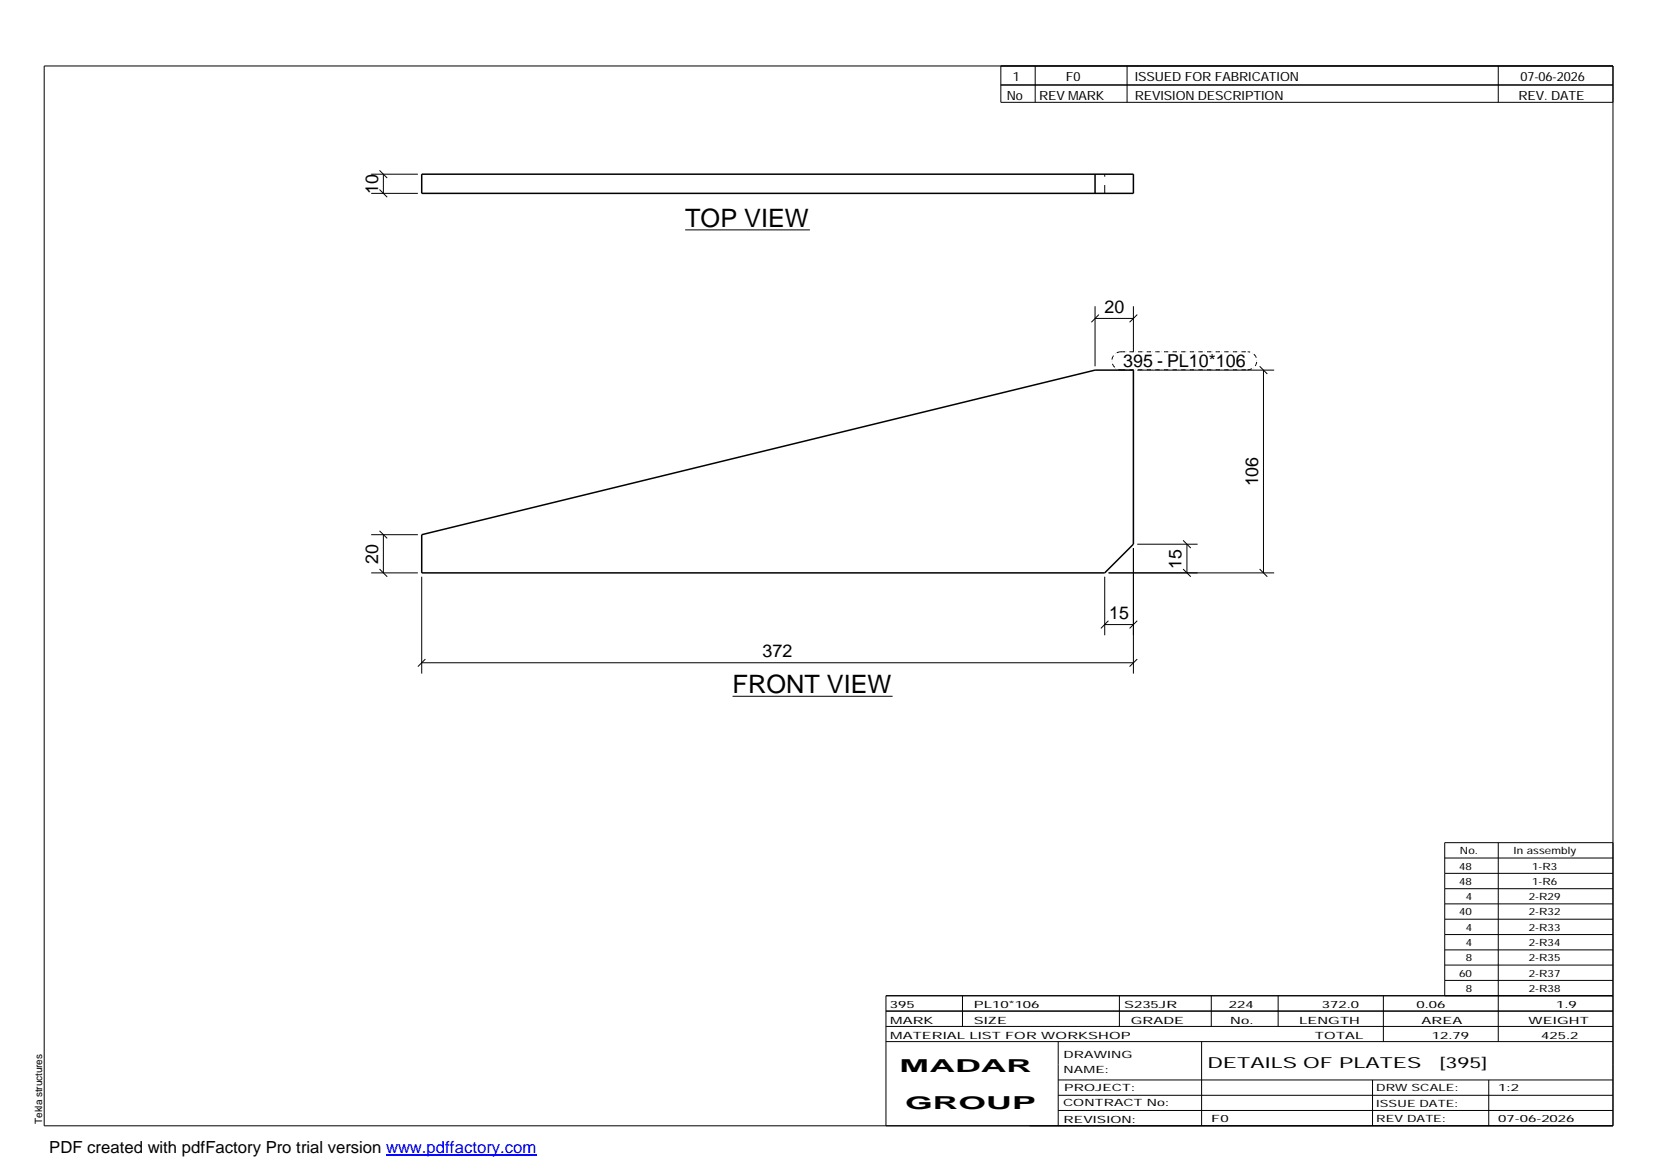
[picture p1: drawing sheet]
<svg xmlns="http://www.w3.org/2000/svg" width="420mm" height="297mm" viewBox="0 0 420 297" stroke-linecap="round" stroke-linejoin="round" font-family="sans-serif">
<path d="M107.1 44.2h180.6v4.9h-180.6zM278 44.2v4.9M107.1 135.7l170.9-41.7h9.7v44.2l-7.2 7.2h-173.4z" fill="none" stroke="#000" stroke-width=".38"/>
<path d="M280.5 49.1v-4.9" fill="none" stroke="#000" stroke-width=".25" stroke-dasharray="2.1 2.1" stroke-linecap="butt"/>
<g fill="none" stroke="#000" stroke-width=".25">
<path d="M11.2 16.7h398.3v269.1h-398.3zM254.1 16.7v9.3h155.4M262.8 16.7v9.3M286.1 16.7v9.3M380.4 16.7v9.3M254.1 21.6h155.4M94.2 49.1h11.9M94.2 44.2h11.9M96.4 48.1l1.9 2M96.4 43.3l1.9 1.9M97.3 44.2v4.9M173.9 58.4h31.7"/>
<path d="M278 77.8v15.2M279 79.9l-1.9 1.9M287.7 77.8v11.5M288.7 79.9l-1.9 1.9M278 80.8h9.7M288.7 94h34.8M319.8 93l1.9 1.9M320.8 94v51.4M94.2 135.7h11.9M96.4 134.8l1.9 1.9M97.3 135.7v9.7M287.7 139.1v31.9"/>
<path d="M288.7 138.2h15.3M300.4 137.2l1.9 1.9M301.3 138.2v7.2M94.2 145.4h11.9M96.4 144.5l1.9 1.9M107.1 146.4v24.6M280.5 158.6h7.2M280.5 146.4v14.9M281.4 157.6l-1.9 1.9M281.4 145.4h42.1M288.7 157.6l-1.9 1.9M300.4 144.5l1.9 1.9"/>
<path d="M319.8 144.5l1.9 1.9M107.1 168.3h180.6M108 167.3l-1.9 1.9M186 176.8h40.6M288.7 167.3l-1.9 1.9M366.8 217.8h42.7M380.4 213.9v50.5M409.5 213.9h-42.7v38.9M366.8 221.7h42.7M366.8 225.6h42.7M366.8 229.5h42.7M366.8 233.4h42.7"/>
<path d="M366.8 237.3h42.7M224.9 256.7h184.6M244.3 252.8v7.8M284.2 252.8v7.8M307.5 252.8v7.8M324.5 252.8v7.8M351.2 252.8v11.6M366.8 241.2h42.7M366.8 245h42.7M366.8 248.9h42.7M409.5 252.8h-184.6v33M224.9 264.4h184.6"/>
<path d="M224.9 260.6h184.6M268.6 264.4v21.4M268.6 274.2h140.9M268.6 278.1h140.9M305.1 264.4v21.4M348.4 274.2v11.6M378 274.2v11.6M268.6 281.9h140.9"/>
</g>
<path d="M284.6 93.9h32.2M284.6 89.3h32.2M284.6 89.3a2.29 2.29 0 0 0-2.3 2.3 2.29 2.29 0 0 0 2.3 2.3M316.8 93.9a2.29 2.29 0 0 0 2.3-2.3 2.29 2.29 0 0 0-2.3-2.3" fill="none" stroke="#000" stroke-width=".25" stroke-dasharray=".4 0 .7 .4 0 .7" stroke-linecap="butt"/>
<path d="M98 293.3h38.2" fill="none" stroke="#00f" stroke-width=".3"/>
<g font-size="6.4">
<text x="173.9" y="57.6">TOP VIEW</text>
<text x="186" y="176.1">FRONT VIEW</text>
</g>
<g font-size="4.5">
<text x="96" y="49.2" transform="rotate(-90 96 49.2)">10</text>
<text x="280.4" y="79.4">20</text>
<text x="285.2" y="93.3">395 - PL10*106</text>
<text x="319.4" y="123.5" transform="rotate(-90 319.4 123.5)">106</text>
<text x="96" y="143.1" transform="rotate(-90 96 143.1)">20</text>
<text x="300" y="144.3" transform="rotate(-90 300 144.3)">15</text>
<text x="281.6" y="157.2">15</text>
<text x="193.6" y="166.9">372</text>
<text x="228.4" y="272.3">MADAR</text>
<text x="229.8" y="281.6">GROUP</text>
</g>
<text font-size="4.2" x="12.5" y="292.7">PDF created with pdfFactory Pro trial version www.pdffactory.com</text>
<g font-size="3.9">
<text x="306.5" y="271.3">DETAILS OF PLATES</text>
<text x="365.4" y="271.3">[395]</text>
</g>
<g font-size="3.2">
<text x="257.1" y="20.5">1</text>
<text x="270.6" y="20.5">F0</text>
<text x="288.1" y="20.5">ISSUED FOR FABRICATION</text>
<text x="386" y="20.5">07-06-2026</text>
<text x="255.6" y="25.5">No</text>
<text x="263.8" y="25.5">REV MARK</text>
<text x="288.1" y="25.5">REVISION DESCRIPTION</text>
<text x="385.5" y="25.5">REV. DATE</text>
</g>
<g font-size="2.5">
<text x="370.4" y="220.8">48</text>
<text x="370.6" y="216.9">No.</text>
<text x="384.3" y="216.9">In assembly</text>
<text x="389" y="220.8">1-R3</text>
<text x="370.4" y="224.6">48</text>
<text x="389" y="224.6">1-R6</text>
<text x="370.4" y="232.4">40</text>
<text x="372.1" y="228.5">4</text>
<text x="388.1" y="228.5">2-R29</text>
<text x="388.1" y="232.4">2-R32</text>
<text x="372.1" y="236.3">4</text>
<text x="388.1" y="236.3">2-R33</text>
<text x="372.1" y="240.2">4</text>
<text x="372.1" y="244.1">8</text>
<text x="388.1" y="240.2">2-R34</text>
<text x="388.1" y="244.1">2-R35</text>
<text x="370.4" y="247.9">60</text>
<text x="372.1" y="251.8">8</text>
<text x="388.1" y="247.9">2-R37</text>
<text x="388.1" y="251.8">2-R38</text>
<text x="225.9" y="255.9">395</text>
<text x="247.3" y="255.9">PL10*106</text>
<text x="285.4" y="255.9">S235JR</text>
<text x="312" y="255.9">224</text>
<text x="335.6" y="255.9">372.0</text>
<text x="359.6" y="255.9">0.06</text>
<text x="395.1" y="255.9">1.9</text>
<text x="226" y="263.7">MATERIAL LIST FOR WORKSHOP</text>
<text x="226" y="259.9">MARK</text>
<text x="247.2" y="259.9">SIZE</text>
<text x="287.1" y="259.9">GRADE</text>
<text x="312.3" y="259.9">No.</text>
<text x="329.8" y="259.9">LENGTH</text>
<text x="333.8" y="263.7">TOTAL</text>
<text x="360.9" y="259.9">AREA</text>
<text x="363.5" y="263.7">12.79</text>
<text x="388.1" y="259.9">WEIGHT</text>
<text x="391.3" y="263.7">425.2</text>
<text x="270" y="268.5">DRAWING</text>
<text x="270" y="272.5">NAME:</text>
<text x="269.9" y="280.9">CONTRACT No:</text>
<text x="270.2" y="277">PROJECT:</text>
<text x="349.4" y="277.1">DRW SCALE:</text>
<text x="349.4" y="281">ISSUE DATE:</text>
<text x="380.4" y="277.1">1:2</text>
<text x="10.7" y="285.4" transform="rotate(-90 10.7 285.4)">Tekla structures</text>
<text x="270" y="285">REVISION:</text>
<text x="307.5" y="284.8">F0</text>
<text x="349.4" y="284.8">REV DATE:</text>
<text x="380.4" y="284.8">07-06-2026</text>
</g>
</svg>
